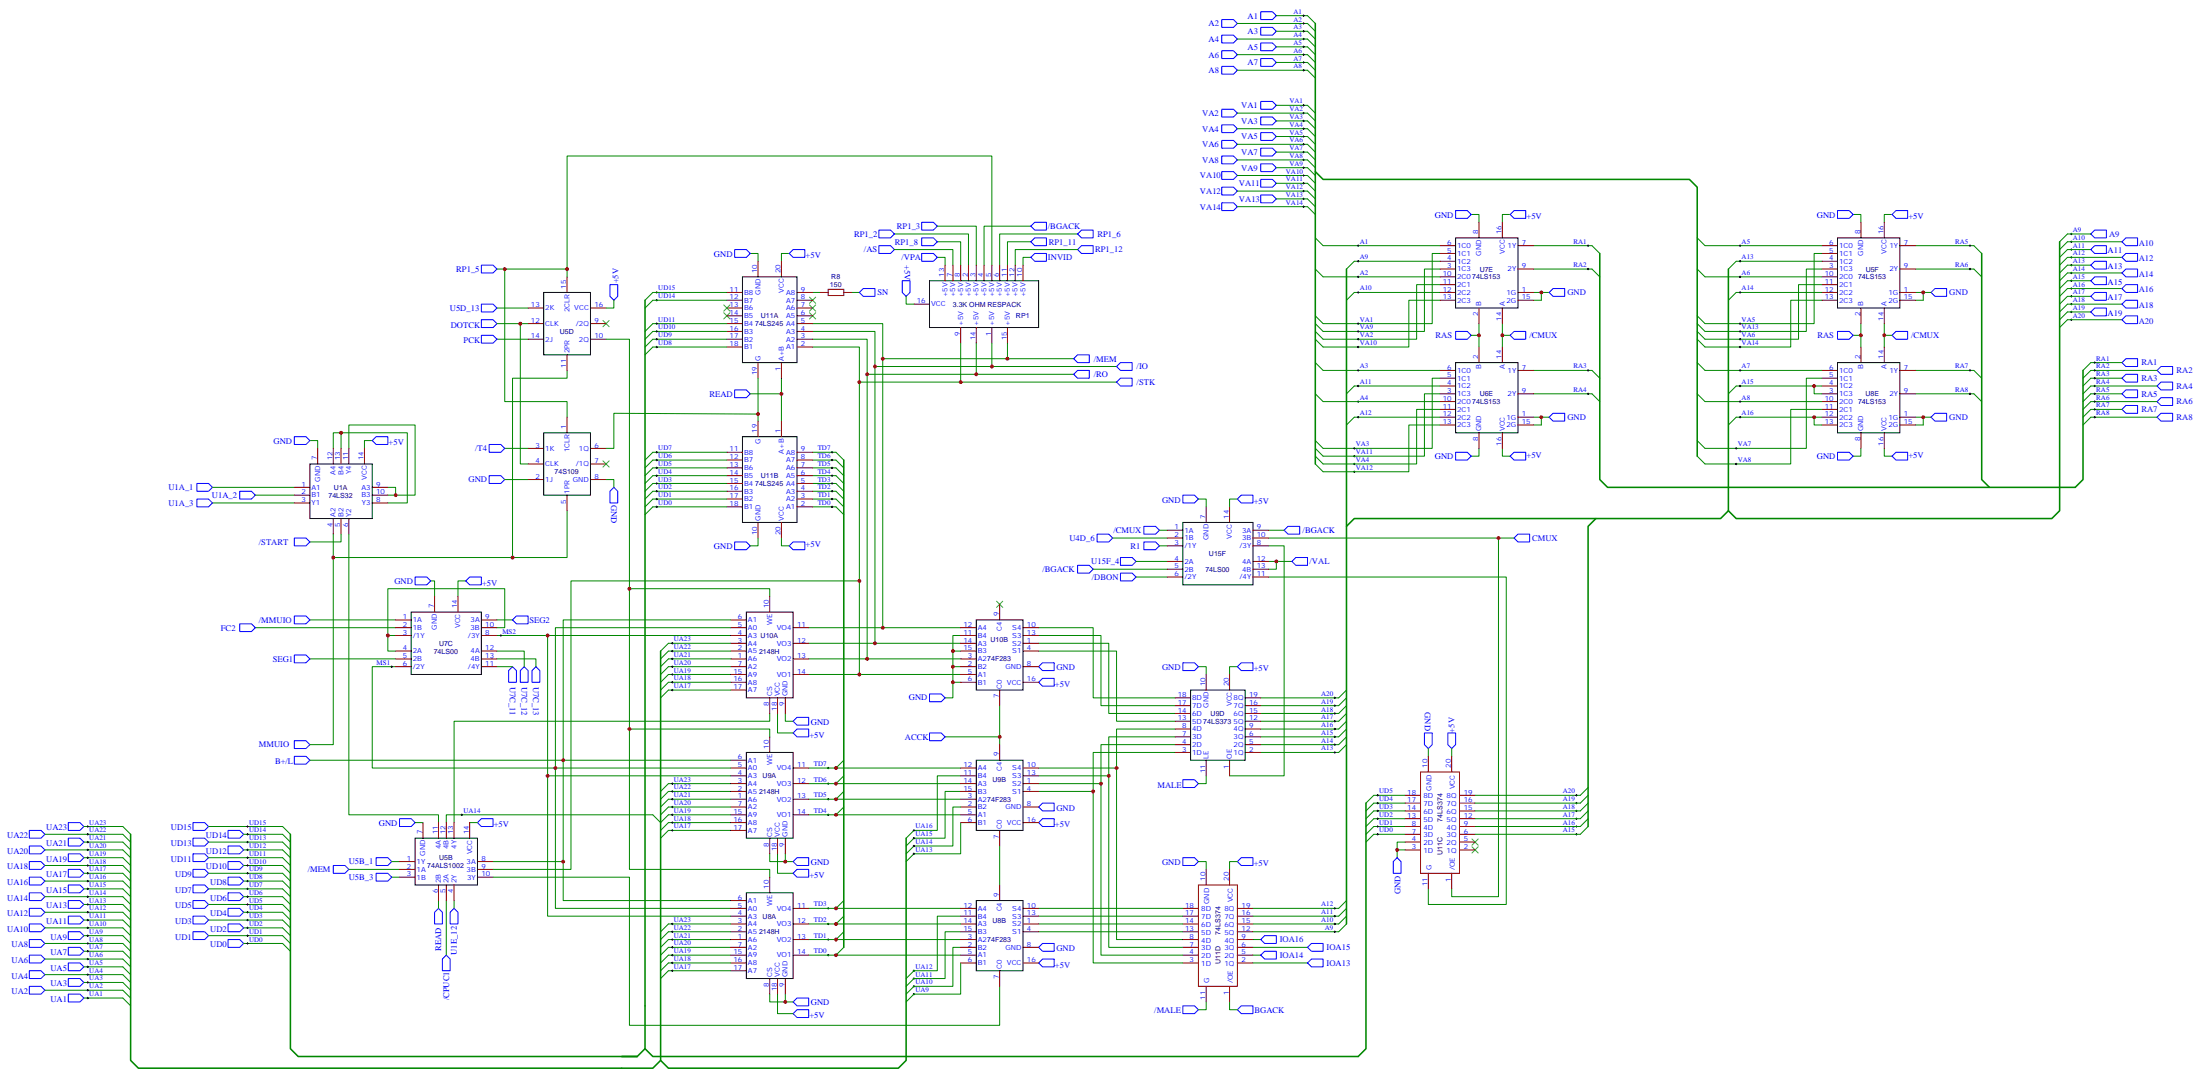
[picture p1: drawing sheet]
# Altium schematic sheet MMU.schdoc
size 722 x 363 mm

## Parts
R8  150  [LISA_RESISTOR]
RP1  3.3K OHM RESPACK  [LISA_DIP_16]
U1A  74LS32  [LISA_DIP_14]
U5B  74ALS1002  [LISA_DIP_14]
U5D  74S109  [LISA_DIP_16]
U5F  74LS153  [LISA_DIP_16]
U6E  74LS153  [LISA_DIP_16]
U7C  74LS00  [LISA_DIP_14]
U7E  74LS153  [LISA_DIP_16]
U8A  2148H  [LISA_DIP_18]
U8B  74F283  [LISA_DIP_16]
U8E  74LS153  [LISA_DIP_16]
U9A  2148H  [LISA_DIP_18]
U9B  74F283  [LISA_DIP_16]
U9D  74LS373  [LISA_DIP_20]
U10A  2148H  [LISA_DIP_18]
U10B  74F283  [LISA_DIP_16]
U11A  74LS245  [LISA_DIP_20]
U11B  74LS245  [LISA_DIP_20]
U11C  74LS374  [LISA_DIP_20]
U11D  74LS374  [LISA_DIP_20]
U15F  74LS00  [LISA_DIP_14]

## Ports
+5V (in), /AS (in), /BGACK (in), /CMUX (in), /CPUC1 (in), /DBON (in), /IO (in), /MALE (in), /MEM (in), /MMUIO (in), /RO (in), /START (in), /STK (in), /T4 (in), /VAL (in), /VPA (in), A1 (in), A2 (in), A3 (in), A4 (in), A5 (in), A6 (in), A7 (in), A8 (in), A9 (in), A10 (in), A11 (in), A12 (in), A13 (in), A14 (in), A15 (in), A16 (in), A17 (in), A18 (in), A19 (in), A20 (in), ACCK (in), B+/L (in), BGACK (in), CMUX (in), DOTCK (in), FC2 (in), GND (in), INVID (in), IOA13 (in), IOA14 (in), IOA15 (in), IOA16 (in), MALE (in), MMUIO (in), PCK (in), R1 (in), RA1 (in), RA2 (in), RA3 (in), RA4 (in), RA5 (in), RA6 (in), RA7 (in), RA8 (in), RAS (in), READ (in), RP1_2 (in), RP1_3 (in), RP1_5 (in), RP1_6 (in), RP1_8 (in), RP1_11 (in), RP1_12 (in), SEG1 (in), SEG2 (in), SN (in), U1A_1 (in), U1A_2 (in), U1A_3 (in), U1E_12 (in), U4D_6 (in), U5B_1 (in), U5B_3 (in), U5D_13 (in), U7C_11 (in), U7C_12 (in), U7C_13 (in), U15F_4 (in), UA1 (in), UA2 (in), UA3 (in), UA4 (in), UA5 (in), UA6 (in), UA7 (in), UA8 (in), UA9 (in), UA10 (in), UA11 (in), UA12 (in), UA13 (in), UA14 (in), UA15 (in), UA16 (in), UA17 (in), UA18 (in), UA19 (in), UA20 (in), UA21 (in), UA22 (in), UA23 (in), UD0 (in), UD1 (in), UD2 (in), UD3 (in), UD4 (in), UD5 (in), UD6 (in), UD7 (in), UD8 (in), UD9 (in), UD10 (in), UD11 (in), UD12 (in), UD13 (in), UD14 (in), UD15 (in), VA1 (in), VA2 (in), VA3 (in), VA4 (in), VA5 (in), VA6 (in), VA7 (in), VA8 (in), VA9 (in), VA10 (in), VA11 (in), VA12 (in), VA13 (in), VA14 (in)

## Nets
+5V: RP1.16(VCC) U1A.14(VCC) U5B.14(VCC) U5D.16(VCC) U5F.16(VCC) U6E.16(VCC) U7C.14(VCC) U7E.16(VCC) U8A.18(VCC) U8B.16(VCC) U8E.16(VCC) U9A.18(VCC) U9B.16(VCC) U9D.20(VCC) U10A.18(VCC) U10B.16(VCC) U11A.20(VCC) U11B.20(VCC) U11C.20(VCC) U11D.20(VCC) U15F.14(VCC) ; port +5V
/AS: RP1.7(+5V) ; port /AS
/BGACK: RP1.4(+5V) U15F.5(2B) U15F.9(3A) ; port /BGACK
/CMUX: U5F.14(A) U6E.14(A) U7E.14(A) U8E.14(A) U15F.1(1A) ; port /CMUX
/CPUC1: U5B.5(2A) ; port /CPUC1
/DBON: U15F.6(/2Y) ; port /DBON
/IO: RP1.1(+5V) U10A.12(VO3) U10B.14(A3) U11A.4(A3) ; port /IO
/MALE: U11D.11(G) ; port /MALE
/MEM: RP1.15(+5V) U5B.2(1A) U10A.11(VO4) U10B.12(A4) U11A.5(A4) ; port /MEM
/MMUIO: U7C.1(1A) ; port /MMUIO
/RO: RP1.14(+5V) U10A.13(VO2) U10B.3(A2) U11A.3(A2) ; port /RO
/START: U1A.5(B2) ; port /START
/STK: RP1.9(+5V) U5B.9(3B) U10A.14(VO1) U10B.5(A1) U11A.2(A1) ; port /STK
/T4: U5D.3(1K) ; port /T4
/VAL: U15F.12(4A) U15F.13(4B) ; port /VAL
/VPA: RP1.13(+5V) ; port /VPA
A1: U7E.6(1C0) ; port A1
A2: U7E.10(2C0) ; port A2
A3: U6E.6(1C0) ; port A3
A4: U6E.10(2C0) ; port A4
A5: U5F.6(1C0) ; port A5
A6: U5F.10(2C0) ; port A6
A7: U8E.6(1C0) ; port A7
A8: U8E.10(2C0) ; port A8
A9: U7E.4(1C2) U11D.12(5Q) ; port A9
A10: U7E.12(2C2) U11D.15(6Q) ; port A10
A11: U6E.4(1C2) U11D.16(7Q) ; port A11
A12: U6E.12(2C2) U11D.19(8Q) ; port A12
A13: U5F.4(1C2) U9D.2(1Q) ; port A13
A14: U5F.12(2C2) U9D.5(2Q) ; port A14
A15: U8E.3(1C3) U8E.4(1C2) U9D.6(3Q) U11C.6(3Q) ; port A15
A16: U8E.12(2C2) U8E.13(2C3) U9D.9(4Q) U11C.9(4Q) ; port A16
A17: U9D.12(5Q) U11C.12(5Q) ; port A17
A18: U9D.15(6Q) U11C.15(6Q) ; port A18
A19: U9D.16(7Q) U11C.16(7Q) ; port A19
A20: U9D.19(8Q) U11C.19(8Q) ; port A20
ACCK: U9B.9(C4) U10B.7(C0) ; port ACCK
B+/L: U5B.8(3A) U8A.6(A1) U9A.6(A1) U10A.6(A1) ; port B+/L
BGACK: U11D.1(/OE) ; port BGACK
CMUX: U11C.1(/OE) U15F.10(3B) ; port CMUX
DOTCK: U5D.4(CLK) U5D.12(CLK) ; port DOTCK
FC2: U7C.2(1B) ; port FC2
GND: U1A.7(GND) U5B.7(GND) U5D.2(1J) U5D.8(GND) U5F.1(1G) U5F.8(GND) U5F.15(2G) U6E.1(1G) U6E.8(GND) U6E.15(2G) U7C.7(GND) U7E.1(1G) U7E.8(GND) U7E.15(2G) U8A.8(CS) U8A.9(GND) U8B.8(GND) U8E.1(1G) U8E.8(GND) U8E.15(2G) U9A.8(CS) U9A.9(GND) U9B.8(GND) U9D.10(GND) U10A.9(GND) U10B.2(B2) U10B.6(B1) U10B.8(GND) U10B.11(B4) U10B.15(B3) U11A.10(GND) U11B.10(GND) U11C.3(1D) U11C.4(2D) U11C.10(GND) U11D.10(GND) U15F.7(GND) ; port GND
INVID: RP1.10(+5V) ; port INVID
IOA13: U11D.2(1Q) ; port IOA13
IOA14: U11D.5(2Q) ; port IOA14
IOA15: U11D.6(3Q) ; port IOA15
IOA16: U11D.9(4Q) ; port IOA16
MALE: U9D.11(LE) ; port MALE
MMUIO: U1A.4(A2) U5D.5(1PR) U5D.11(2PR) ; port MMUIO
MS1: U7C.6(/2Y) U8A.5(A0) U9A.5(A0) U10A.5(A0)
MS2: U7C.8(/3Y) U8A.4(A3) U9A.4(A3) U10A.4(A3)
PCK: U5D.14(2J) ; port PCK
R1: U15F.3(/1Y) ; port R1
RA1: U7E.7(1Y) ; port RA1
RA2: U7E.9(2Y) ; port RA2
RA3: U6E.7(1Y) ; port RA3
RA4: U6E.9(2Y) ; port RA4
RA5: U5F.7(1Y) ; port RA5
RA6: U5F.9(2Y) ; port RA6
RA7: U8E.7(1Y) ; port RA7
RA8: U8E.9(2Y) ; port RA8
RAS: U5F.2(B) U6E.2(B) U7E.2(B) U8E.2(B) ; port RAS
READ: U5B.6(2B) U11A.1(A+B) U11B.1(A+B) ; port READ
RP1_2: RP1.2(+5V) ; port RP1_2
RP1_3: RP1.3(+5V) ; port RP1_3
RP1_5: RP1.5(+5V) U5D.1(1CLR) U5D.15(2CLR) ; port RP1_5
RP1_6: RP1.6(+5V) ; port RP1_6
RP1_8: RP1.8(+5V) ; port RP1_8
RP1_11: RP1.11(+5V) ; port RP1_11
RP1_12: RP1.12(+5V) ; port RP1_12
SEG1: U7C.5(2B) ; port SEG1
SEG2: U7C.9(3A) ; port SEG2
SN: R8.1 ; port SN
TD0: U8A.14(VO1) U8B.5(A1) U11B.2(A1)
TD1: U8A.13(VO2) U8B.3(A2) U11B.3(A2)
TD2: U8A.12(VO3) U8B.14(A3) U11B.4(A3)
TD3: U8A.11(VO4) U8B.12(A4) U11B.5(A4)
TD4: U9A.14(VO1) U9B.5(A1) U11B.6(A5)
TD5: U9A.13(VO2) U9B.3(A2) U11B.7(A6)
TD6: U9A.12(VO3) U9B.14(A3) U11B.8(A7)
TD7: U9A.11(VO4) U9B.12(A4) U11B.9(A8)
U1A_1: U1A.1(A1) ; port U1A_1
U1A_2: U1A.2(B1) ; port U1A_2
U1A_3: U1A.3(Y1) ; port U1A_3
U1E_12: U5B.4(2Y) ; port U1E_12
U4D_6: U15F.2(1B) ; port U4D_6
U5B_1: U5B.1(1Y) ; port U5B_1
U5B_3: U5B.3(1B) ; port U5B_3
U5D_13: U5D.13(2K) ; port U5D_13
U7C_11: U7C.11(/4Y) ; port U7C_11
U7C_12: U7C.12(4A) ; port U7C_12
U7C_13: U7C.13(4B) ; port U7C_13
U15F_4: U15F.4(2A) ; port U15F_4
UA9: U8B.6(B1) ; port UA9
UA10: U8B.2(B2) ; port UA10
UA11: U8B.15(B3) ; port UA11
UA12: U8B.11(B4) ; port UA12
UA13: U9B.6(B1) ; port UA13
UA14: U5B.12(4B) U9B.2(B2) ; port UA14
UA15: U9B.15(B3) ; port UA15
UA16: U9B.11(B4) ; port UA16
UA17: U8A.17(A7) U9A.17(A7) U10A.17(A7) ; port UA17
UA18: U8A.16(A8) U9A.16(A8) U10A.16(A8) ; port UA18
UA19: U8A.15(A9) U9A.15(A9) U10A.15(A9) ; port UA19
UA20: U8A.7(A2) U9A.7(A2) U10A.7(A2) ; port UA20
UA21: U8A.1(A6) U9A.1(A6) U10A.1(A6) ; port UA21
UA22: U8A.2(A5) U9A.2(A5) U10A.2(A5) ; port UA22
UA23: U8A.3(A4) U9A.3(A4) U10A.3(A4) ; port UA23
UD0: U11B.18(B1) U11C.7(3D) ; port UD0
UD1: U11B.17(B2) U11C.8(4D) ; port UD1
UD2: U11B.16(B3) U11C.13(5D) ; port UD2
UD3: U11B.15(B4) U11C.14(6D) ; port UD3
UD4: U11B.14(B5) U11C.17(7D) ; port UD4
UD5: U11B.13(B6) U11C.18(8D) ; port UD5
UD6: U11B.12(B7) ; port UD6
UD7: U11B.11(B8) ; port UD7
UD8: U11A.18(B1) ; port UD8
UD9: U11A.17(B2) ; port UD9
UD10: U11A.16(B3) ; port UD10
UD11: U11A.15(B4) ; port UD11
UD14: U11A.12(B7) ; port UD14
UD15: U11A.11(B8) ; port UD15
VA1: U7E.5(1C1) ; port VA1
VA2: U7E.11(2C1) ; port VA2
VA3: U6E.5(1C1) ; port VA3
VA4: U6E.11(2C1) ; port VA4
VA5: U5F.5(1C1) ; port VA5
VA6: U5F.11(2C1) ; port VA6
VA7: U8E.5(1C1) ; port VA7
VA8: U8E.11(2C1) ; port VA8
VA9: U7E.3(1C3) ; port VA9
VA10: U7E.13(2C3) ; port VA10
VA11: U6E.3(1C3) ; port VA11
VA12: U6E.13(2C3) ; port VA12
VA13: U5F.3(1C3) ; port VA13
VA14: U5F.13(2C3) ; port VA14
NetR8_2: R8.2 U11A.9(A8)
NetU1A_6: U1A.6(Y2) U5B.11(4A)
NetU1A_8: U1A.8(Y3) U1A.12(A4) U1A.13(B4)
NetU1A_9: U1A.9(A3) U1A.10(B3) U1A.11(Y4)
NetU5B_10: U5B.10(3Y) U8B.7(C0)
NetU5B_13: U5B.13(4Y) U10A.8(CS)
NetU5D_6: U5D.6(1Q) U11A.19(G) U11B.19(G)
NetU5D_10: U5D.10(2Q) U8A.10(WE) U9A.10(WE) U10A.10(WE)
NetU7C_3: U7C.3(/1Y) U7C.4(2A) U7C.10(3B)
NetU8B_1: U8B.1(S2) U11D.14(6D)
NetU8B_4: U8B.4(S1) U11D.13(5D)
NetU8B_9: U8B.9(C4) U9B.7(C0)
NetU8B_10: U8B.10(S4) U11D.18(8D)
NetU8B_13: U8B.13(S3) U11D.17(7D)
NetU9B_1: U9B.1(S2) U9D.4(2D) U11D.4(2D)
NetU9B_4: U9B.4(S1) U9D.3(1D) U11D.3(1D)
NetU9B_10: U9B.10(S4) U9D.8(4D) U11D.8(4D)
NetU9B_13: U9B.13(S3) U9D.7(3D) U11D.7(3D)
NetU9D_1: U9D.1(OE) U15F.8(/3Y)
NetU9D_13: U9D.13(5D) U10B.4(S1)
NetU9D_14: U9D.14(6D) U10B.1(S2)
NetU9D_17: U9D.17(7D) U10B.13(S3)
NetU9D_18: U9D.18(8D) U10B.10(S4)
NetU11C_11: U11C.11(G) U15F.11(/4Y)

Not connected (* = marked no-connect by the designer): U5D 7(/1Q)* 9(/2Q)*; U10B 9(C4)*; U11A 6(A5)* 7(A6)* 8(A7)* 13(B6)* 14(B5)*; U11C 2(1Q)* 5(2Q)*
